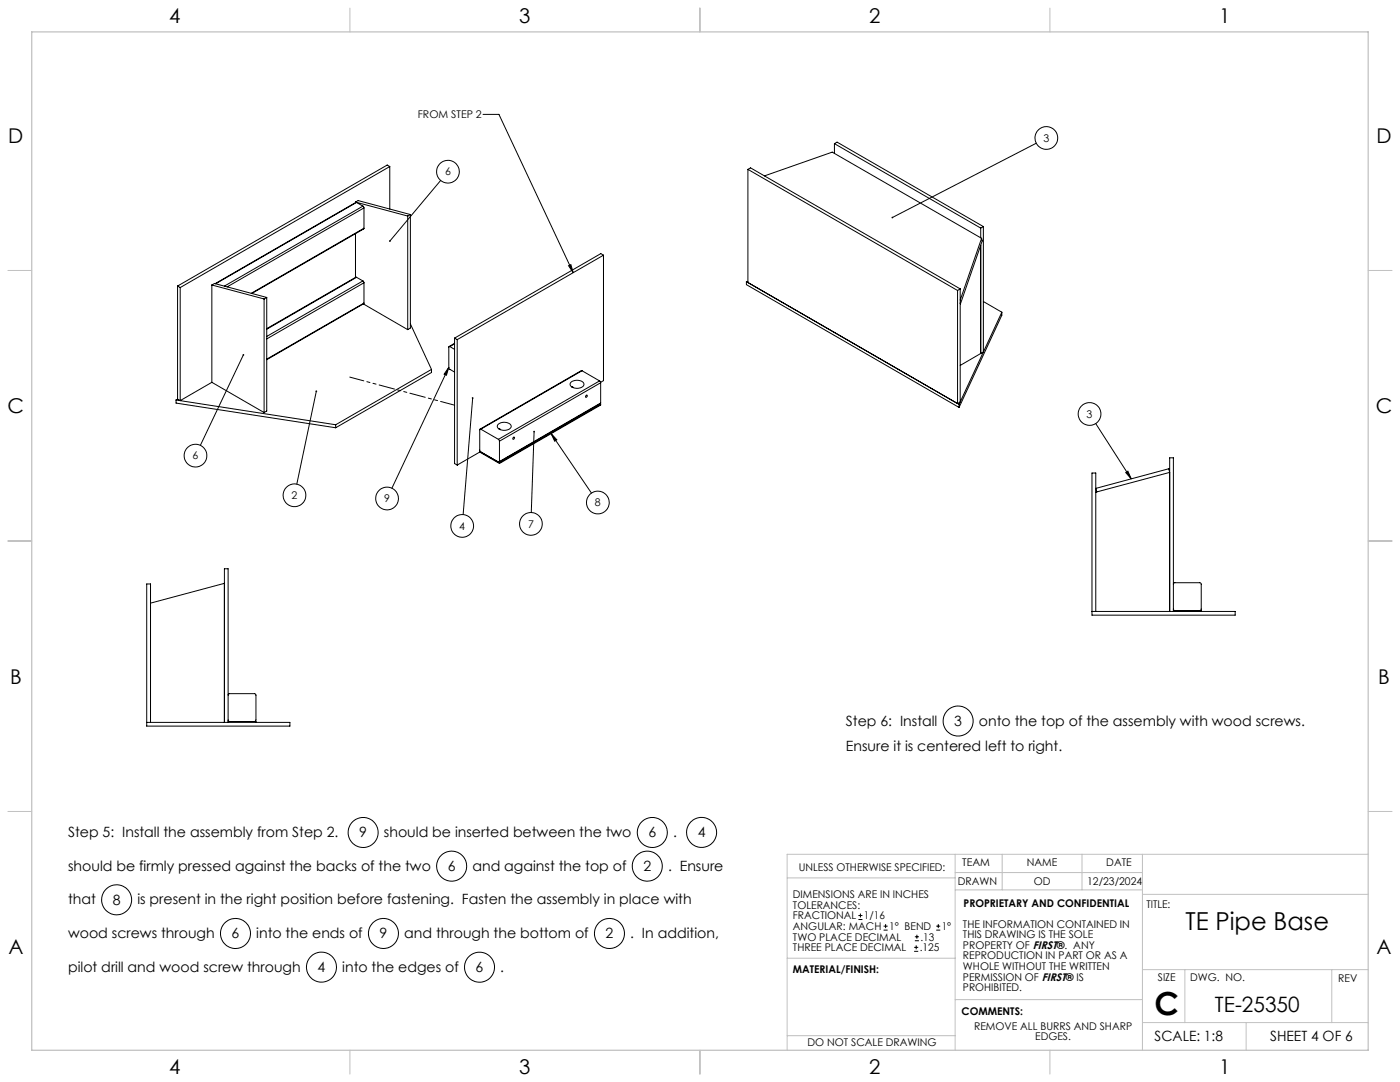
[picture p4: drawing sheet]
<svg xmlns="http://www.w3.org/2000/svg" width="559mm" height="432mm" viewBox="0 0 559 432" stroke-linecap="round" stroke-linejoin="round" font-family="sans-serif">
<g fill="none" stroke="#c0c0c0" stroke-width=".4">
<path d="M139.7 3.2v9.5M279.4 3.2v9.5M419.1 3.2v9.5M3.1 107.9h9.6M546.1 107.9h9.5M3.1 215.9h9.6M546.1 215.9h9.5M3.1 323.8h9.6M546.1 323.8h9.5M314.2 350.3h67M381.2 340.9v78.2M381.2 355.1h74.8"/>
<path d="M381.2 348.2h74.8M400 340.9v14.2M431.9 340.9v14.2M456 340.9v78.2M456 356.9h90.1M546.1 340.9h-231.9v78.2M314.2 382.4h67.2M381.2 398.9h74.8M456 387h90.1M472.9 387v21.1M531.6 387v21.1M139.7 419.1v9.6"/>
<path d="M279.4 419.1v9.6M314.2 413.3h67M419.1 419.1v9.6M456 408.1h90.1M497.4 408.1v11"/>
</g>
<path d="M12.7 12.7h533.4v406.4h-533.4z" fill="none" stroke="#c0c0c0" stroke-width=".5"/>
<g fill="none" stroke="#000" stroke-width=".4">
<path d="M192.8 45.6h6.3l29.7 63.2M333.1 57.3l58.3 33.7M333.1 57.3l1-.6 58.4 33.7M333.1 57.3v3.9M413.6 57.2l-57.4 29.6M155.6 66.5l-1-.6-83.7 48.3M155.6 66.5l-83.7 48.3M155.6 66.5v16.9M175.9 72l-20.3 24.2M298.5 67.6l83.7 48.3M298.5 67.6v45.1M298.5 67.6l1.1-.6 83.7 48.3"/>
<path d="M305.1 70.2l27.1-9.5 59.6 34.4M141.9 80.6l20.8 5.6M141.9 80.6l1-.6 20.9 5.6M141.9 80.6v.3M141.9 93.2v17.5M142.3 80.8l-56.4 32.4M142.3 80.8l2.6 1.5M142.3 80.8l-56.2 32.4M144.9 82.3l.4 .7M144.9 82.3l-55.4 31.9M145.3 91.1l-44.8 26M145.3 83v8.1"/>
<path d="M145.3 83l-54.6 31.5M145.3 91.1l-45 26M162.7 86.2v45.4M163.8 85.6l-1.1 .6M163.8 85.6v45.3l-1.1 .7M391.4 91v3.9M391.4 97.9v43.2M391.8 95.1l-8.5 24.7M391.8 95.1l.2 1-8.6 25.1M392.5 90.4l-1.1 .6M392.5 90.4v50.1l-1.1 .6M70.9 114.2v45.1"/>
<path d="M70.9 114.2l1 .6M71.9 114.8v45.1M84.6 113.7v38.9M84.6 113.7l20.8 5.6M84.6 113.7l1-.6 20.9 5.6M105.4 119.3v45.3M106.5 118.7l-1.1 .6M106.5 118.7v45.3l-1.1 .6M142.3 110.7l-35.8 20.5M142.3 110.7l2.6 1.4M142.3 110.7l-35.8 20.7M144.9 112.1l.4 .8"/>
<path d="M144.9 112.1l-38.4 22.2M145.3 112.9v8.1M145.3 112.9l-38.8 22.4M226.9 106l1-.4 .9 3.2zM240.9 101.8l-1.1-.6-58.4 33.7M240.9 101.8l-58.4 33.7M240.9 101.8v50.1l-1.2 .7M297.9 112.4l84.9 49M297.9 112.4v1.2l84.9 49M298.5 112.3l-.6 .1M383.3 115.3v45.1l-1.1 .6v-45.1M383.3 115.3l-1.1 .6"/>
<path d="M145 121.3l17.7 10.3M145.3 121l-38.8 22.5M145.3 121l-38.8 22.3M163.8 129.3l8.4 18.1M179.6 138.3l-.5 .2v8.3l.4 .5 1.9 1.2M179.6 138.3l1.8 1.1M181.4 137l-2.2 1.3M181.4 134.9l1.1 .6M181.4 134.9v50.1l1.1 .6M181.4 137.2l-1.8 1.1M182.5 135.5v50.1M383.3 120.8l.1 .4"/>
<path d="M383.3 121.2h.1M392.5 120.3l7.4 4.3M399.9 124.6l-17.1 36.8M399.9 124.6v1.2l-17.1 36.8M70.3 159.6l63.7 9.9M70.3 159.6v1.3l63.7 9.8M70.9 159.3l-.6 .3M70.9 159.3l1 .6M84.6 152.6l20.8 12M84.6 152.6l-12.7 7.3M97.2 141.6l-17.2 36.1M126.3 156.1l-7.8 37.1"/>
<path d="M172.2 147.4l-38.2 22.1M172.2 147.4v1.3l-38.2 22M179.1 146.6l-22.7 48.2M179.1 146.6l-.9 3.2-.9-.5zM188.7 158.8l-3.8 46.6M227.8 152.6a3.6 3.6 0 0 1 5.2 .5 2.63 2.63 0 0 1-3.8 1.7l-.6-.2a1.25 1.25 0 0 1-.8-2zM228.3 154.4l.4 .3M232.3 148l-40.7 23.3M232.3 148l-40.4 23.3M232.3 148l7 4M233.9 157.9l.1-.1a.35 .35 0 0 1 .4 .2 .35 .35 0 0 1-.2 .5 .35 .35 0 0 1-.5-.2zM239.3 152l.4 .8"/>
<path d="M239.3 152l-40.4 23.3M239.7 152.8v8M239.7 152.8l-40.3 23.3M391.4 141.1l-8.1 4.7M134 169.5v1.2M191.9 171.3l-.4 .1v8.3l.4 .7M191.9 171.3l7 4M198.9 175.3l.5 .8M199 169.2a3.5 3.5 0 0 1 5 .9 3.4 3.4 0 0 1-5.1 .9 1.07 1.07 0 0 1 .1-1.8zM199.2 171.2l.5 .2M199.4 176.1v8.1M204.9 174.6a.32 .32 0 0 1 .4 .2 .32 .32 0 0 1-.2 .4 .32 .32 0 0 1-.4-.3z"/>
<path d="M213.2 172.2l-1.1 32.3M220 173l16.1 23.8M220 173l2.2 2.5-.8 .6zM239.5 161.2l.2 .1M239.7 160.8l-40.5 23.6M239.7 161.3l-40.3 23.3M239.7 161.3v.3l-40.3 23.4M239.7 160.8l-40.3 23.4M382.8 161.4v1.2M437.3 169l14.2 22.1M191.5 180.4l-9 5.2M191.5 180.1l7.9 4.5"/>
<path d="M191.5 180.4l7.9 4.6M191.5 180.1v.3M191.6 180.1h-.1M199.4 184.2l-.5 .2M199.4 184.6v.4M437.4 194.9l29.1-7.8 .4 1.4-29.1 7.8zM437.8 196.3l-.4 .1M449.3 188.6l.9-.6 1.3 3.1zM89.6 232.8l-29.5 7.9M468.3 233.2l.5-.6 10.5 .1 .2 10.4-.6 .6M435.9 244h57.1v1.5h-57.1v-56.7h1.5v55.2M466.9 244v-61.3h1.4v61.3"/>
<path d="M468.3 243.1l.6 .6M468.3 243.7h11.2v.3M91.1 277.4l.4-.6 10.5 .2 .2 10.3-.6 .6M58.6 288.3h57.1v1.5h-57.1v-56.8h1.5v55.3M89.6 288.3v-61.3h1.5v61.3M91.1 287.3l.6 .6M91.1 287.9h11.1v.4M342.6 367h1.6M342.6 365.4h1.6M343.4 364.6v1.5M352.7 371.2h1.6M352.7 369.6h1.6"/>
<path d="M353.5 368.8v1.6M364.9 379.7h1.6M364.9 378.1h1.6M365.2 375.4h1.6M365.2 373.8h1.6M365.7 377.3v1.5M366 373v1.6M373.7 371.2h1.6M373.7 369.6h1.6M374.5 368.8v1.6"/>
<circle cx="417.6" cy="55.1" r="4.5"/>
<circle cx="178.8" cy="68.5" r="4.5"/>
<circle cx="434.9" cy="165.2" r="4.5"/>
<circle cx="78" cy="181.8" r="4.5"/>
<circle cx="117.6" cy="197.7" r="4.5"/>
<circle cx="154.5" cy="198.9" r="4.5"/>
<circle cx="184.5" cy="209.9" r="4.5"/>
<circle cx="211.9" cy="209.1" r="4.5"/>
<circle cx="238.6" cy="200.6" r="4.5"/>
<circle cx="382.4" cy="287.7" r="6"/>
<circle cx="144.9" cy="332.2" r="6"/>
<circle cx="260.4" cy="332.2" r="6"/>
<circle cx="280" cy="332.2" r="6"/>
<circle cx="46.5" cy="359.1" r="6"/>
<circle cx="180.3" cy="345.7" r="6"/>
<circle cx="258.4" cy="345.7" r="6"/>
<circle cx="94" cy="372.5" r="6"/>
<circle cx="153.1" cy="372.5" r="6"/>
<circle cx="243.3" cy="372.5" r="6"/>
<circle cx="128.3" cy="386" r="6"/>
<circle cx="191.4" cy="386" r="6"/>
</g>
<path d="M139.6 150.5l41.9 11.2" fill="none" stroke="#000" stroke-width=".4" stroke-dasharray="6.3 1.3 1.3 1.3 1.3 1.3" stroke-dashoffset=".6"/>
<path d="M226.9 106l1-.4 .9 3.2zM97 141.3a.34 .34 0 0 0-.1 .5 .34 .34 0 0 0 .5 0 .34 .34 0 0 0-.1-.5l-.1 .3 .1-.3zM155.4 96v.4l.2-.2-.2 .2a.34 .34 0 0 0 .5 0 .34 .34 0 0 0-.1-.5 .34 .34 0 0 0-.4 .1zM179.1 146.6l-.9 3.2-.9-.5zM188.5 158.6a.34 .34 0 0 0 0 .5 .34 .34 0 0 0 .5-.1 .34 .34 0 0 0-.3-.5v.3v-.3zM126.1 155.9a.34 .34 0 0 0-.1 .5 .34 .34 0 0 0 .6-.1 .34 .34 0 0 0-.3-.5v.3v-.3zM212.9 172a.33 .33 0 0 0 .1 .5 .33 .33 0 0 0 .5-.2 .33 .33 0 0 0-.3-.4v.3v-.3zM220 173l2.2 2.5-.8 .6zM449.3 188.6l.9-.6 1.3 3.1zM355.9 86.6v.4l.3-.2-.3 .2a.34 .34 0 0 0 .5 .1 .34 .34 0 0 0 0-.5 .34 .34 0 0 0-.5 0z" fill="#000"/>
<text font-size="12.7" x="460.9" y="405.2">C</text>
<text font-size="9.9" x="473.2" y="371.2">TE Pipe Base</text>
<text font-size="8.5" x="484.9" y="404">TE-25350</text>
<g font-size="8.1">
<text x="67.6" y="9.3">4</text>
<text x="207.3" y="9.3">3</text>
<text x="347" y="9.3">2</text>
<text x="486.7" y="9.3">1</text>
<text x="3.3" y="57">D</text>
<text x="549.4" y="57">D</text>
<text x="3" y="164.9">C</text>
<text x="549.1" y="164.9">C</text>
<text x="4" y="272.9">B</text>
<text x="550.1" y="272.9">B</text>
<text x="3.3" y="380.8">A</text>
<text x="549.4" y="380.8">A</text>
<text x="67.6" y="428.4">4</text>
<text x="207.3" y="428.4">3</text>
<text x="347" y="428.4">2</text>
<text x="486.7" y="428.4">1</text>
</g>
<g font-size="5.6">
<text x="337.6" y="289.6">Step 6: Install</text>
<text x="380.9" y="289.7">3</text>
<text x="390.7" y="289.6">onto the top of the assembly with wood screws.</text>
<text x="337.6" y="299.9">Ensure it is centered left to right.</text>
<text x="27.2" y="334.1">Step 5: Install the assembly from Step 2.</text>
<text x="143.4" y="334.2">9</text>
<text x="153.2" y="334.1">should be inserted between the two</text>
<text x="258.8" y="334.2">6</text>
<text x="268.7" y="334.1">.</text>
<text x="278.5" y="334.2">4</text>
<text x="27.2" y="347.5">should be firmly pressed against the backs of the two</text>
<text x="178.7" y="347.6">6</text>
<text x="188.6" y="347.5">and against the top of</text>
<text x="256.8" y="347.6">2</text>
<text x="266.6" y="347.5">. Ensure</text>
<text x="27.2" y="361">that</text>
<text x="45" y="361.1">8</text>
<text x="54.8" y="361">is present in the right position before fastening. Fasten the assembly in place with</text>
<text x="27.2" y="374.4">wood screws through</text>
<text x="92.4" y="374.5">6</text>
<text x="102.3" y="374.4">into the ends of</text>
<text x="151.5" y="374.5">9</text>
<text x="161.3" y="374.4">and through the bottom of</text>
<text x="241.7" y="374.5">2</text>
<text x="251.6" y="374.4">. In addition,</text>
<text x="27.2" y="387.8">pilot drill and wood screw through</text>
<text x="126.8" y="387.9">4</text>
<text x="136.6" y="387.8">into the edges of</text>
<text x="189.8" y="388">6</text>
<text x="199.7" y="387.8">.</text>
<text x="460.9" y="415.2">SCALE: 1:8</text>
<text x="507" y="415.2">SHEET 4 OF 6</text>
</g>
<g font-size="4.2">
<text x="166.8" y="47.3">FROM STEP 2</text>
<text x="416.5" y="56.5">3</text>
<text x="177.6" y="70">6</text>
<text x="433.7" y="166.7">3</text>
<text x="76.9" y="183.3">6</text>
<text x="116.4" y="199.1">2</text>
<text x="153.3" y="200.4">9</text>
<text x="237.5" y="202">8</text>
<text x="183.3" y="211.4">4</text>
<text x="210.7" y="210.6">7</text>
<text x="318.8" y="347.7">UNLESS OTHERWISE SPECIFIED:</text>
<text x="384.1" y="345.5">TEAM</text>
<text x="409.9" y="345.7">NAME</text>
<text x="441.6" y="345.7">DATE</text>
<text x="382.3" y="353.3">DRAWN</text>
<text x="412.6" y="353.3">OD</text>
<text x="433.9" y="353.3">12/23/2024</text>
<text x="316.5" y="358.5">DIMENSIONS ARE IN INCHES</text>
<text x="316.5" y="362.7">TOLERANCES:</text>
<text x="384.6" y="361.9">PROPRIETARY AND CONFIDENTIAL</text>
<text x="457.6" y="362.3">TITLE:</text>
<text x="316.5" y="371.2">ANGULAR: MACH</text>
<text x="316.5" y="366.9">FRACTIONAL</text>
<text x="344.8" y="366.9">1/16</text>
<text x="354.9" y="371.2">1° BEND</text>
<text x="375.9" y="371.2">1°</text>
<text x="384.4" y="370.2">THE INFORMATION CONTAINED IN</text>
<text x="316.5" y="375.4">TWO PLACE DECIMAL</text>
<text x="367.4" y="375.4">.13</text>
<text x="384.4" y="374.4">THIS DRAWING IS THE SOLE</text>
<text x="316.5" y="379.6">THREE PLACE DECIMAL</text>
<text x="367.1" y="379.6">.125</text>
<text x="384.4" y="378.6">PROPERTY OF FIRST®. ANY</text>
<text x="384.4" y="382.9">REPRODUCTION IN PART OR AS A</text>
<text x="316.5" y="388.4">MATERIAL/FINISH:</text>
<text x="384.4" y="387.1">WHOLE WITHOUT THE WRITTEN</text>
<text x="384.4" y="391.3">PERMISSION OF FIRST® IS</text>
<text x="384.4" y="395.6">PROHIBITED.</text>
<text x="462.2" y="391.3">SIZE</text>
<text x="475.1" y="391.3">DWG. NO.</text>
<text x="534.1" y="391.8">REV</text>
<text x="383.8" y="405.1">COMMENTS:</text>
<text x="388.8" y="410.9">REMOVE ALL BURRS AND SHARP</text>
<text x="322.3" y="417.6">DO NOT SCALE DRAWING</text>
<text x="413.2" y="415.2">EDGES.</text>
</g>
</svg>
